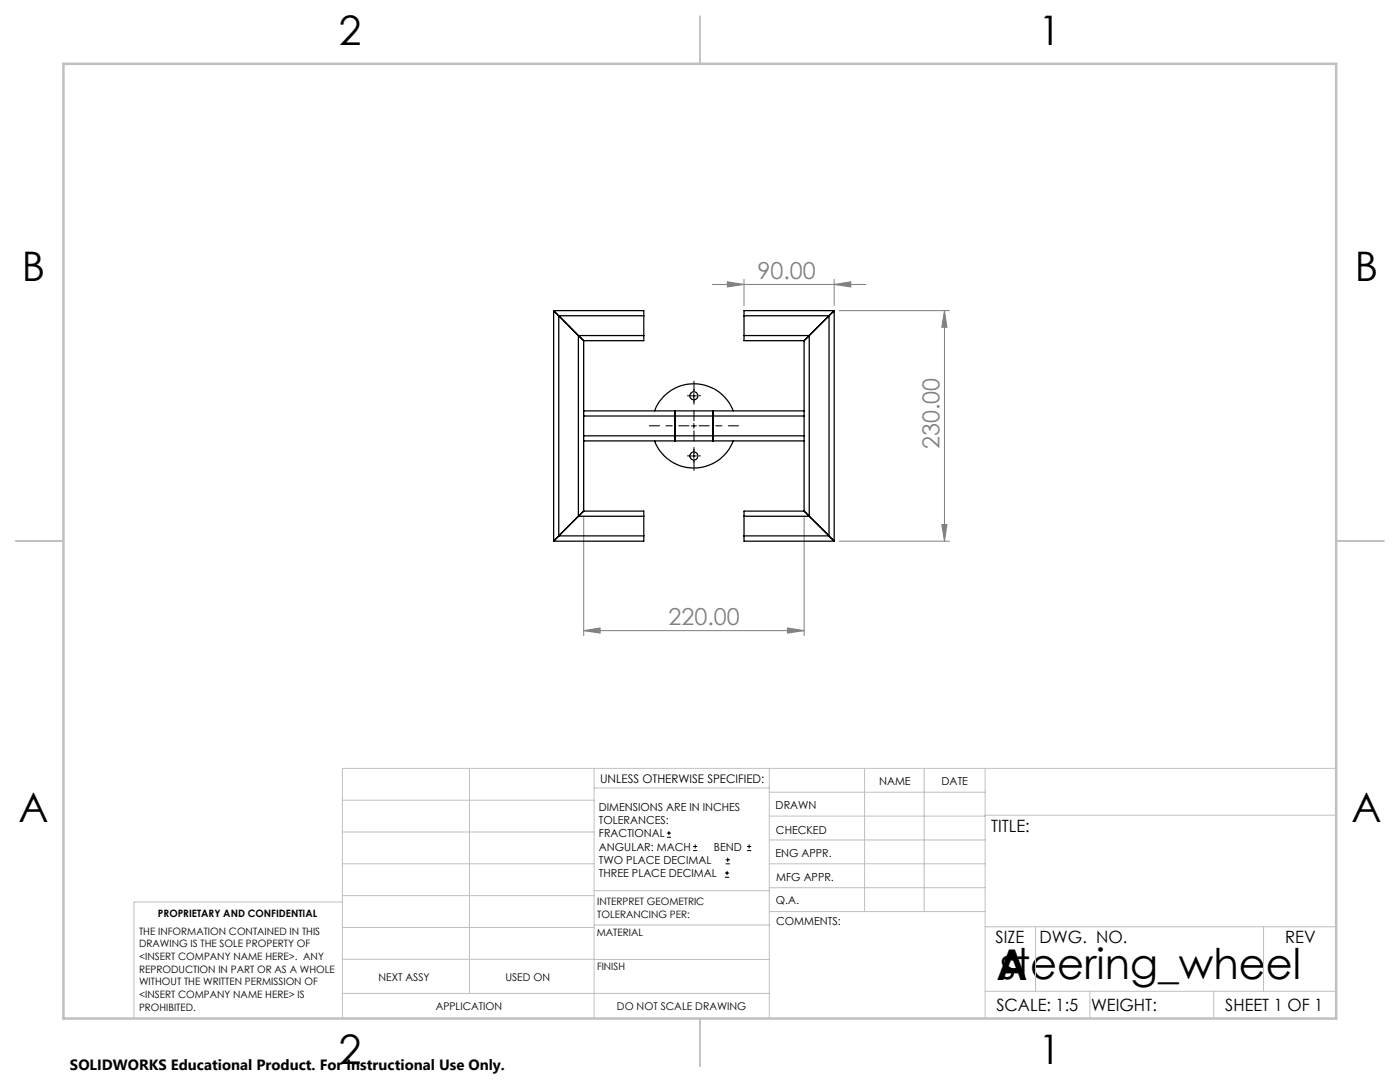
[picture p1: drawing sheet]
<svg xmlns="http://www.w3.org/2000/svg" width="279mm" height="216mm" viewBox="0 0 279 216" stroke-linecap="round" stroke-linejoin="round" font-family="sans-serif">
<g fill="none" stroke="#000" stroke-width=".2">
<path d="M138 79h1M138.5 78.5v1M138 85h1M138 91h1M138.5 84.5v1M138.5 90.5v1M133.1 167.1h.8M133.1 166.2h.8M133.5 165.8v.9M138.3 169.7h.8M138.3 168.9h.8M138.7 168.5v.8"/>
<path d="M144.7 175h.8M144.7 174.2h.8M144.8 172.4h.9M144.8 171.6h.9M145.1 173.8v.8M145.2 171.1v.9M149.1 169.7h.8M149.1 168.9h.8M149.5 168.5v.8"/>
</g>
<g fill="none" stroke="#808080" stroke-width=".2">
<path d="M142.1 56.8h30.7M145.2 56.2l3.3 .6-3.3 .5zM148.5 55.7v5.3M166.5 56.8l3.3-.6v1.1zM166.5 55.7v5.3M167.5 62h22M188.5 62l.5 3.3h-1zM188.5 62v46M116.5 103v23.8M160.5 103v23.8M167.5 108h22M188 104.7h1l-.5 3.3z"/>
<path d="M116.5 125.8l3.3-.5v1zM116.5 125.8h44M157.2 125.3l3.3 .5-3.3 .5z"/>
</g>
<path d="M137.5 85h-7.9M138.5 84v-7.9M138.5 86v7.9M139.5 85h7.9" fill="none" stroke="#000" stroke-width=".2" stroke-dasharray="15.2 1.3 1.3 1.3" stroke-dashoffset="13.2"/>
<path d="M137.5 79h-.3M138.5 78v-.3M138.5 80v.3M139.5 79h.3M137.5 91h-.3M138.5 90v-.3M138.5 92v.3M139.5 91h.3" fill="none" stroke="#000" stroke-width=".2" stroke-dasharray="15.2 1.3 1.3 1.3"/>
<g fill="none" stroke="#c0c0c0" stroke-width=".2">
<path d="M68.3 159.7h50.3M93.7 153.3v44.9M118.6 153.3v49.9M118.6 157.2h34.9M153.5 153.3v49.9M153.5 158.1h43.1M172.5 153.3v28.6M184.4 153.3v28.6M196.6 153.3v49.9M266.7 153.3h-198.4v49.9M68.3 178.7h50.3M68.3 172.4h50.3"/>
<path d="M68.3 166h50.3M68.3 180h-41.6v23.2M118.6 177.7h35M153.5 167.6h43.1M153.5 162.8h43.1M153.5 172.4h43.1M153.5 177.1h43.1M196.6 162.7h70.1M68.3 198.2h85.2M68.3 191.4l85.2 .1M68.3 185.1h50.3M118.6 184.6h35"/>
<path d="M153.6 181.9h43M196.6 197.8h70.1M196.6 184.9h70.1M206.7 184.9v12.9M217.5 197.8v5.4M242.2 197.8v5.4M252.2 184.9v12.9"/>
</g>
<path d="M139.7 3.2v9.5M3.1 107.9h9.6M266.7 107.9h9.5M139.7 203.2v9.6" fill="none" stroke="#c0c0c0" stroke-width=".25"/>
<path d="M12.7 12.7h254v190.5h-254z" fill="none" stroke="#c0c0c0" stroke-width=".5"/>
<g fill="#808080">
<path d="M145.2 56.2l3.3 .6-3.3 .5zM166.5 56.8l3.3-.6v1.1z"/>
<path d="M188.5 62l.5 3.3h-1zM188 104.7h1l-.5 3.3z"/>
<path d="M116.5 125.8l3.3-.5v1zM157.2 125.3l3.3 .5-3.3 .5z"/>
</g>
<g fill="none" stroke="#000" stroke-width=".25">
<path d="M110.5 62l1 1M110.5 62h18v1M110.5 62v46M111.5 63v43.9M111.5 63l3.9 4M111.5 63h17M115.4 67l1.1 1M115.4 67v36M115.4 67h13.1M116.5 68v14M128.5 67v1h-12M128.5 63v4"/>
<path d="M148.5 67v1h12M148.5 63h17M148.5 67h13M148.5 63v4M160.5 68v14M161.5 67l-1 1M161.5 67v36M165.5 63l-4 4M165.5 63v43.9M166.5 62h-18v1M166.5 62l-1 1M166.5 62v46"/>
<path d="M116.5 87v1M116.5 82v1M116.5 83h44M116.5 87h44M116.5 83v4M116.5 88v14M116.5 88h44M116.5 82h44M130.6 82a8.4 8.4 0 0 1 7.9-5.4 8.4 8.4 0 0 1 7.8 5.4M130.6 88a8.4 8.4 0 0 0 7.9 5.4 8.4 8.4 0 0 0 7.8-5.4M134.7 82v6M142.3 82v6"/>
<path d="M160.5 82v1M160.5 87v1M160.5 83v4M160.5 88v14M111.5 106.9l-1 1.1M111.5 106.9h17M115.4 103h13.1M115.4 103l-3.9 3.9M116.5 102h12v1M116.5 102l-1.1 1M128.5 106.9v1.1h-18M128.5 103v3.9"/>
<path d="M148.5 106.9v1.1h18M148.5 106.9h17M148.5 103h13M148.5 103v3.9M160.5 102l1 1M160.5 102h-12v1M161.5 103l4 3.9M165.5 106.9l1 1.1"/>
<circle cx="138.5" cy="79" r=".8"/>
<circle cx="138.5" cy="91" r=".8"/>
</g>
<g font-size="8.5">
<text x="198.9" y="195.5">A</text>
<text x="199.5" y="195.4">steering_wheel</text>
</g>
<g font-size="8.1">
<text x="67.6" y="8.9">2</text>
<text x="207.3" y="8.9">1</text>
<text x="4.4" y="56.2">B</text>
<text x="270.4" y="56.2">B</text>
<text x="3.7" y="164.1">A</text>
<text x="269.7" y="164.1">A</text>
<text x="67.6" y="212.4">2</text>
<text x="207.3" y="212.4">1</text>
</g>
<g font-size="4.7" fill="#808080">
<text x="151.2" y="55.7">90.00</text>
<text x="187.5" y="89.6" transform="rotate(-90 187.5 89.6)">230.00</text>
<text x="133.4" y="124.8">220.00</text>
</g>
<g font-size="3.4">
<text x="197.8" y="166">TITLE:</text>
<text x="198.7" y="188.1">SIZE</text>
<text x="207.5" y="188.1">DWG. NO.</text>
<text x="256.5" y="188.2">REV</text>
<text x="198.8" y="201.7">SCALE: 1:5</text>
<text x="217.7" y="201.8">WEIGHT:</text>
<text x="244.5" y="201.7">SHEET 1 OF 1</text>
</g>
<text font-size="3" x="14" y="213.5">SOLIDWORKS Educational Product. For Instructional Use Only.</text>
<text font-size="2.4" x="119.8" y="156.2">UNLESS OTHERWISE SPECIFIED:</text>
<g font-size="2.2">
<text x="119.5" y="161.8">DIMENSIONS ARE IN INCHES</text>
<text x="154.8" y="161.4">DRAWN</text>
<text x="175.4" y="156.6">NAME</text>
<text x="187.9" y="156.7">DATE</text>
<text x="119.5" y="164.4">TOLERANCES:</text>
<text x="119.5" y="167.1">FRACTIONAL</text>
<text x="154.9" y="166.3">CHECKED</text>
<text x="119.5" y="169.7">ANGULAR: MACH</text>
<text x="119.5" y="172.4">TWO PLACE DECIMAL</text>
<text x="142.5" y="169.7">BEND</text>
<text x="154.8" y="171">ENG APPR.</text>
<text x="119.5" y="175">THREE PLACE DECIMAL</text>
<text x="154.9" y="175.7">MFG APPR.</text>
<text x="154.9" y="180.4">Q.A.</text>
<text x="154.9" y="184.6">COMMENTS:</text>
</g>
<g font-size="2.1">
<text x="75.5" y="195.7">NEXT ASSY</text>
<text x="100.9" y="195.7">USED ON</text>
<text x="86.9" y="201.5">APPLICATION</text>
<text x="123.1" y="201.6">DO NOT SCALE DRAWING</text>
</g>
<g font-size="2">
<text x="31.5" y="182.9">PROPRIETARY AND CONFIDENTIAL</text>
<text x="119.2" y="180.6">INTERPRET GEOMETRIC</text>
<text x="119.2" y="183.1">TOLERANCING PER:</text>
<text x="27.8" y="186.5">THE INFORMATION CONTAINED IN THIS</text>
<text x="27.8" y="189">DRAWING IS THE SOLE PROPERTY OF</text>
<text x="27.8" y="191.6">&lt;INSERT COMPANY NAME HERE&gt;. ANY</text>
<text x="119.1" y="186.7">MATERIAL</text>
<text x="27.8" y="194.1">REPRODUCTION IN PART OR AS A WHOLE</text>
<text x="27.8" y="196.6">WITHOUT THE WRITTEN PERMISSION OF</text>
<text x="119.1" y="193.5">FINISH</text>
<text x="27.8" y="199.1">&lt;INSERT COMPANY NAME HERE&gt; IS</text>
<text x="27.8" y="201.7">PROHIBITED.</text>
</g>
</svg>
